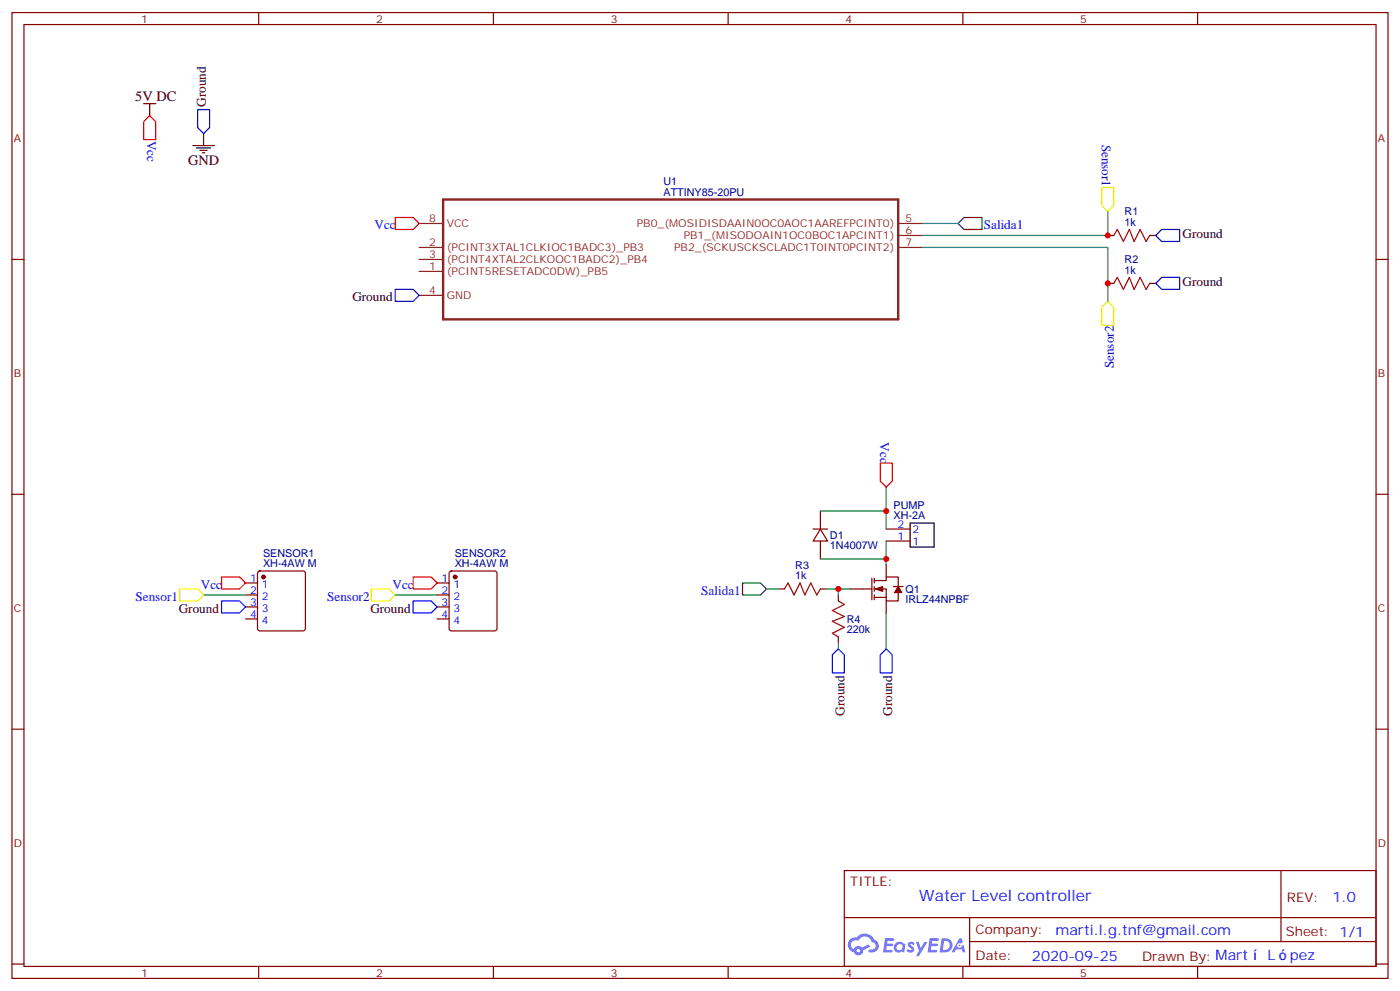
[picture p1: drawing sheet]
<svg xmlns="http://www.w3.org/2000/svg" width="412mm" height="292mm" viewBox="0 0 412 292" stroke-linecap="round" stroke-linejoin="round" font-family="sans-serif">
<g fill="none" stroke="#870000" stroke-width=".35">
<path d="M3.5 3.7h405.4v284.3h-405.4zM7.1 7.2h398.2v277.3h-398.2zM76.2 3.7v3.5M145.3 3.7v3.5M214.5 3.7v3.5M283.6 3.7v3.5M352.8 3.7v3.5M3.5 76.4h3.6M405.3 76.4h3.6M3.5 145.5h3.6M405.3 145.5h3.6M3.5 214.7h3.6"/>
<path d="M405.3 214.7h3.6M248.7 256.3h156.6v28.2h-156.6zM377.3 256.3v20.9M248.7 270.1h156.5M285.6 277.2h119.6M285.6 270.1v14.2M3.5 283.8h3.6M76.2 284.5v3.5M145.3 284.5v3.5M214.5 284.5v3.5M283.6 284.5v3.5M352.8 284.5v3.5"/>
<path d="M405.3 283.8h3.6"/>
</g>
<g fill="#5487ff">
<path d="M267.7 277.5a1.22 1.22 0 0 1 1.7 .2l-.4 .6a.47 .47 0 0 0-.3-.4 .47 .47 0 0 0-.5 .2l.1 .2a1.14 1.14 0 0 1 .8 1.8 1.14 1.14 0 0 1-1.9 0l-.2-.2 .5-.6 .7 .5a.29 .29 0 0 0 .3-.3 .29 .29 0 0 0-.2-.3 1.04 1.04 0 0 1-.6-1.7z"/>
<path d="M260.7 276.2h2.4l.3 .2-.2 .5-1.8 .1-.1 .8h1.5l.3 .4-.3 .4h-1.6l-.2 1.1h1.7l.2 .3-.2 .3-2.6 .1z"/>
<path d="M273.8 276.2h2.4l.3 .2-.1 .5-1.8 .1-.2 .8h1.6l.3 .4-.4 .4-1.6-.1-.1 1.1 1.7 .1 .2 .3-.2 .3-2.6 .1z"/>
<path d="M282.6 276.2h.7l.3 1.3-.6 .3a.69 .69 0 0 0-1 .3 .69 .69 0 0 0 .4 .9 .69 .69 0 0 0 .9-.6l.5-.2 .6 2.2h-.8l-.2-.9h-1.8l-.5 .9h-.8z"/>
<path d="M269.8 277.3h.8l.6 1.8 1.1-1.8h.9l-2.6 4.2h-.8l.9-1.5z"/>
<path d="M277.4 276.2l-.6 4.2h1.3a2.11 2.11 0 0 0 2.5-2.1 2.11 2.11 0 0 0-2.5-2.1zM278.1 277a1.39 1.39 0 0 1 1.7 1.4 1.39 1.39 0 0 1-1.8 1.2h-.3z"/>
<path d="M263.7 277.8a1.54 1.54 0 0 0-.1 2.2 1.54 1.54 0 0 0 2.2 .1l.6 .3 .3-2.3-.2-.3h-.4a1.49 1.49 0 0 0-2.4 0zM264 278.8a.94 .94 0 0 1 1.8 0 .94 .94 0 0 1-1.8 0z"/>
<path d="M250.4 276.6a2.18 2.18 0 0 0 1.1 3.7 1.44 1.44 0 0 0 1.6 .9 1.44 1.44 0 0 0 1.2-1.4l2-1.1-.5-.7-1.9 1a1.47 1.47 0 0 0-2.4 .4 1.39 1.39 0 0 1-.7-1.9 1.39 1.39 0 0 1 2-.5 2.12 2.12 0 0 1 2.2-1.3 2.12 2.12 0 0 1 1.9 1.7 1.14 1.14 0 0 1 1.1 1.4 1.14 1.14 0 0 1-1.7 .7 .43 .43 0 0 0-.5 .4 .43 .43 0 0 0 .4 .5 1.98 1.98 0 0 0 2.5-1.2 1.98 1.98 0 0 0-1.2-2.6 3.1 3.1 0 0 0-5.3-.6l-.9 .1zM252.3 279.9a.55 .55 0 0 1 1.1 0 .55 .55 0 0 1-1.1 0z"/>
<circle cx="282.6" cy="278.3" r=".26"/>
</g>
<path d="M130.5 58.7h134.1v35.3h-134.1z" fill="none" stroke="#8c2424" stroke-width=".71"/>
<path d="M123.5 65.8h7M123.5 72.8h7M123.5 76.4h7M123.5 79.9h7M264.6 65.8h7M264.6 72.8h7M264.6 69.3h7M123.5 87h7" fill="none" stroke="#8c2424" stroke-width=".35"/>
<path d="M42.3 30.5h3.6M44.1 30.5v3.5M60 39.3v3.6M56.8 42.9h6.3M57.9 43.6h4.2M58.9 44.3h2.1M59.6 45h.7M268.1 154h7.1v7h-7.1z" fill="none" stroke="#000" stroke-width=".35"/>
<path d="M328.1 69.3l1-1.7 1.8 3.5 1.8-3.5 1.4 3.5 1.7-3.5 1.8 3.5 1.1-1.8M328.1 83.4l1-1.7 1.8 3.5 1.8-3.5 1.4 3.5 1.7-3.5 1.8 3.5 1.1-1.8M231.1 173.4l1-1.8 1.8 3.6 1.8-3.6 1.4 3.6 1.7-3.6 1.8 3.6 1.1-1.8M246.9 176.9l1.8 1.1-3.5 1.7 3.5 1.8-3.5 1.4 3.5 1.8-3.5 1.7 1.7 1.1" fill="none" stroke="#a10000" stroke-width=".35"/>
<g fill="none" stroke="#870000" stroke-width=".35">
<path d="M326.3 69.3h1.8M338.7 69.3h1.7M326.3 83.4h1.8M338.7 83.4h1.7M239.5 155.8h4.3M241.7 155.8l2.1 3.5h-4.3zM241.7 150.5v5.3M241.7 159.3v5.3M261.1 159.3h7M261.1 155.8h7M72.3 171.6h3.5M72.3 175.2h3.5"/>
<path d="M72.3 178.7h3.5M76.1 168.3l.5-.2h12.7l.5 .2 .2 .5v16.2l-.3 .5-.4 .2h-12.7l-.5-.2-.3-.5v-16.2zM128.8 171.6h3.5M128.8 175.2h3.5M128.8 178.7h3.5M132.5 168.3l.5-.2h12.7l.5 .2 .2 .5v16.2l-.2 .5-.5 .2h-12.7l-.5-.2-.2-.5v-16.2zM229.3 173.4h1.8M241.7 173.4h1.7M246.9 175.2v1.7M250.5 173.4h6.3M256.8 170.2v6.4M257.5 170.9h3.6v-1h3.5v2.8"/>
<path d="M257.5 173.4h3.6v3.5h3.5v-2.5M257.5 175.9h3.6M257.5 170.2v1.4M257.5 172.7v1.4M257.5 175.2v1.4M261.1 166.3v3.6M261.1 176.9v3.5M263.2 172.7h2.8M72.3 182.2h3.5M128.8 182.2h3.5M246.9 187.5v1.8"/>
</g>
<g fill="#870000" stroke="#870000" stroke-width=".35">
<path d="M257.9 173.4l2.1-.7v1.4z"/>
<path d="M264.6 172.7l1 1.7h-2.1z"/>
<circle cx="77.6" cy="169.9" r=".53"/>
<circle cx="134.1" cy="169.9" r=".53"/>
</g>
<path d="M58.2 32.3h3.5v5.3l-1.7 1.7-1.8-1.7zM340.4 69.3l1.8-1.7h5.3v3.5h-5.3zM116.4 85.2h5.3l1.8 1.8-1.8 1.7h-5.3zM340.4 83.4l1.8-1.7h5.3v3.5h-5.3zM65.3 176.9h5.3l1.7 1.8-1.7 1.7h-5.3zM121.7 176.9h5.3l1.8 1.8-1.8 1.7h-5.3zM246.9 191l1.8 1.8v5.3h-3.5v-5.3zM261.1 191l1.7 1.8v5.3h-3.5v-5.3z" fill="none" stroke="#00f" stroke-width=".35"/>
<path d="M42.3 35.8l1.8-1.8 1.8 1.8v5.3h-3.6zM116.4 64h5.3l1.8 1.8-1.8 1.8h-5.3zM259.3 136.3h3.5v5.3l-1.7 1.8-1.8-1.8zM65.3 169.9h5.3l1.7 1.7-1.7 1.8h-5.3zM121.7 169.9h5.3l1.8 1.7-1.8 1.8h-5.3z" fill="none" stroke="#f00" stroke-width=".35"/>
<path d="M324.6 55.2h3.5v5.3l-1.8 1.8-1.7-1.8zM326.3 88.7l1.8 1.8v5.3h-3.5v-5.3zM52.9 173.4h5.3l1.8 1.8-1.8 1.7h-5.3zM109.4 173.4h5.3l1.7 1.8-1.7 1.7h-5.3z" fill="none" stroke="#ff0" stroke-width=".35"/>
<g fill="none" stroke="#008700" stroke-width=".35">
<path d="M271.6 72.8h54.7v15.9M271.6 65.8h10.6M326.3 62.3v7h-54.7M241.7 150.5h19.4M261.1 143.4v12.4M261.1 159.3v7M60 175.2h12.3M116.4 175.2h12.4M225.8 173.4h3.5M241.7 164.6h19.4M243.4 173.4h7.1M246.9 173.4v1.8"/>
<path d="M246.9 189.3v1.7M261.1 180.4v10.6"/>
</g>
<path d="M282.2 65.8l1.8-1.8h5.3v3.6h-5.3zM218.7 171.6h5.3l1.8 1.8-1.8 1.8h-5.3z" fill="none" stroke="#030" stroke-width=".35"/>
<g fill="#c00">
<circle cx="261.1" cy="150.5" r=".88"/>
<circle cx="261.1" cy="164.6" r=".88"/>
<circle cx="246.9" cy="173.4" r=".88"/>
<circle cx="326.3" cy="69.3" r=".88"/>
<circle cx="326.3" cy="83.4" r=".88"/>
</g>
<text font-size="4.6" fill="#00f" x="270.8" y="265.3">Water Level controller</text>
<g font-size="4.2">
<text x="39.9" y="29.8">5V DC</text>
<text x="55.4" y="48.5">GND</text>
</g>
<g font-size="4.2" fill="#00f">
<text x="392.5" y="265.6">1.0</text>
<text x="310.9" y="275.1">marti.l.g.tnf@gmail.com</text>
<text x="304" y="282.9">2020-09-25</text>
<text x="373.4" y="282.8">L</text>
<text x="380" y="282.8">pez</text>
</g>
<g font-size="3.9">
<text x="60.7" y="31.4" transform="rotate(-90 60.7 31.4)">Ground</text>
<text x="348.4" y="70">Ground</text>
<text x="103.8" y="88.7">Ground</text>
<text x="348.4" y="84.1">Ground</text>
<text x="52.7" y="180.4">Ground</text>
<text x="109.1" y="180.4">Ground</text>
<text x="248.7" y="210.7" transform="rotate(-90 248.7 210.7)">Ground</text>
<text x="262.8" y="210.7" transform="rotate(-90 262.8 210.7)">Ground</text>
</g>
<g font-size="3.9" fill="#00f">
<text x="43.4" y="41.4" transform="rotate(90 43.4 41.4)">Vcc</text>
<text x="324.6" y="42.6" transform="rotate(90 324.6 42.6)">Sensor1</text>
<text x="110.3" y="67.5">Vcc</text>
<text x="289.8" y="67.6">Salida1</text>
<text x="328.1" y="108.4" transform="rotate(-90 328.1 108.4)">Sensor2</text>
<text x="259.3" y="130.3" transform="rotate(90 259.3 130.3)">Vcc</text>
<text x="59.2" y="173.4">Vcc</text>
<text x="115.6" y="173.4">Vcc</text>
<text x="39.9" y="176.9">Sensor1</text>
<text x="96.4" y="176.9">Sensor2</text>
<text x="206.6" y="175.2">Salida1</text>
</g>
<g font-size="3.9" fill="#800">
<text x="250.5" y="260.9">TITLE:</text>
<text x="379.1" y="265.6">REV:</text>
<text x="287.4" y="275.1">Company:</text>
<text x="378.7" y="275.7">Sheet: 1/1</text>
<text x="287.4" y="282.8">Date:</text>
<text x="336.4" y="282.8">Drawn By: Mart</text>
</g>
<g font-size="3.2" fill="#800">
<text x="41.6" y="6.7">1</text>
<text x="110.8" y="6.7">2</text>
<text x="179.9" y="6.7">3</text>
<text x="249.1" y="6.7">4</text>
<text x="318.2" y="6.7">5</text>
<text x="4.1" y="41.8">A</text>
<text x="405.9" y="41.8">A</text>
<text x="4.1" y="110.9">B</text>
<text x="405.9" y="110.9">B</text>
<text x="4.1" y="180.1">C</text>
<text x="405.9" y="180.1">C</text>
<text x="4.1" y="249.2">D</text>
<text x="405.9" y="249.2">D</text>
<text x="41.6" y="287.5">1</text>
<text x="110.8" y="287.5">2</text>
<text x="179.9" y="287.5">3</text>
<text x="249.1" y="287.5">4</text>
<text x="318.2" y="287.5">5</text>
</g>
<g font-size="3.2" fill="#000080">
<text x="195.4" y="57.7">ATTINY85-20PU</text>
<text x="195.5" y="54.5">U1</text>
<text x="331.3" y="63.3">R1</text>
<text x="331.3" y="66.5">1k</text>
<text x="331.3" y="77.4">R2</text>
<text x="331.3" y="80.6">1k</text>
<text x="263.2" y="149.8">PUMP</text>
<text x="263.2" y="152.9">XH-2A</text>
<text x="244.5" y="161.7">1N4007W</text>
<text x="244.5" y="158.6">D1</text>
<text x="77.5" y="167">XH-4AW M</text>
<text x="77.5" y="163.9">SENSOR1</text>
<text x="133.9" y="167">XH-4AW M</text>
<text x="133.9" y="163.9">SENSOR2</text>
<text x="234.3" y="167.4">R3</text>
<text x="234.3" y="170.6">1k</text>
<text x="266.7" y="177.6">IRLZ44NPBF</text>
<text x="266.7" y="174.4">Q1</text>
<text x="249.4" y="183.3">R4</text>
<text x="249.4" y="186.4">220k</text>
</g>
<g font-size="3.2" fill="#8d2323">
<text x="126.4" y="65.4">8</text>
<text x="266.7" y="65.4">5</text>
<text x="131.6" y="66.9">VCC</text>
<text x="187.6" y="66.9">PB0_(MOSIDISDAAIN0OC0AOC1AAREFPCINT0)</text>
<text x="201.4" y="70.4">PB1_(MISODOAIN1OC0BOC1APCINT1)</text>
<text x="266.7" y="69">6</text>
<text x="126.4" y="72.5">2</text>
<text x="126.4" y="76">3</text>
<text x="131.6" y="73.9">(PCINT3XTAL1CLKIOC1BADC3)_PB3</text>
<text x="131.6" y="77.4">(PCINT4XTAL2CLKOOC1BADC2)_PB4</text>
<text x="198.6" y="73.9">PB2_(SCKUSCKSCLADC1T0INT0PCINT2)</text>
<text x="266.7" y="72.5">7</text>
<text x="126.4" y="79.6">1</text>
<text x="131.6" y="81">(PCINT5RESETADC0DW)_PB5</text>
<text x="126.4" y="86.6">4</text>
<text x="131.6" y="88">GND</text>
</g>
<g font-size="3.2" fill="#00f">
<text x="264.3" y="155.4">2</text>
<text x="264.3" y="158.9">1</text>
<text x="268.8" y="160.3">1</text>
<text x="268.8" y="156.8">2</text>
<text x="73.7" y="171.3">1</text>
<text x="77.2" y="173">1</text>
<text x="130.1" y="171.3">1</text>
<text x="133.6" y="173">1</text>
<text x="73.7" y="174.8">2</text>
<text x="73.7" y="178.3">3</text>
<text x="77.2" y="176.6">2</text>
<text x="130.1" y="174.8">2</text>
<text x="130.1" y="178.3">3</text>
<text x="133.6" y="176.6">2</text>
<text x="73.7" y="181.9">4</text>
<text x="77.2" y="180.1">3</text>
<text x="77.2" y="183.6">4</text>
<text x="130.1" y="181.9">4</text>
<text x="133.6" y="180.1">3</text>
<text x="133.6" y="183.6">4</text>
</g>
</svg>
